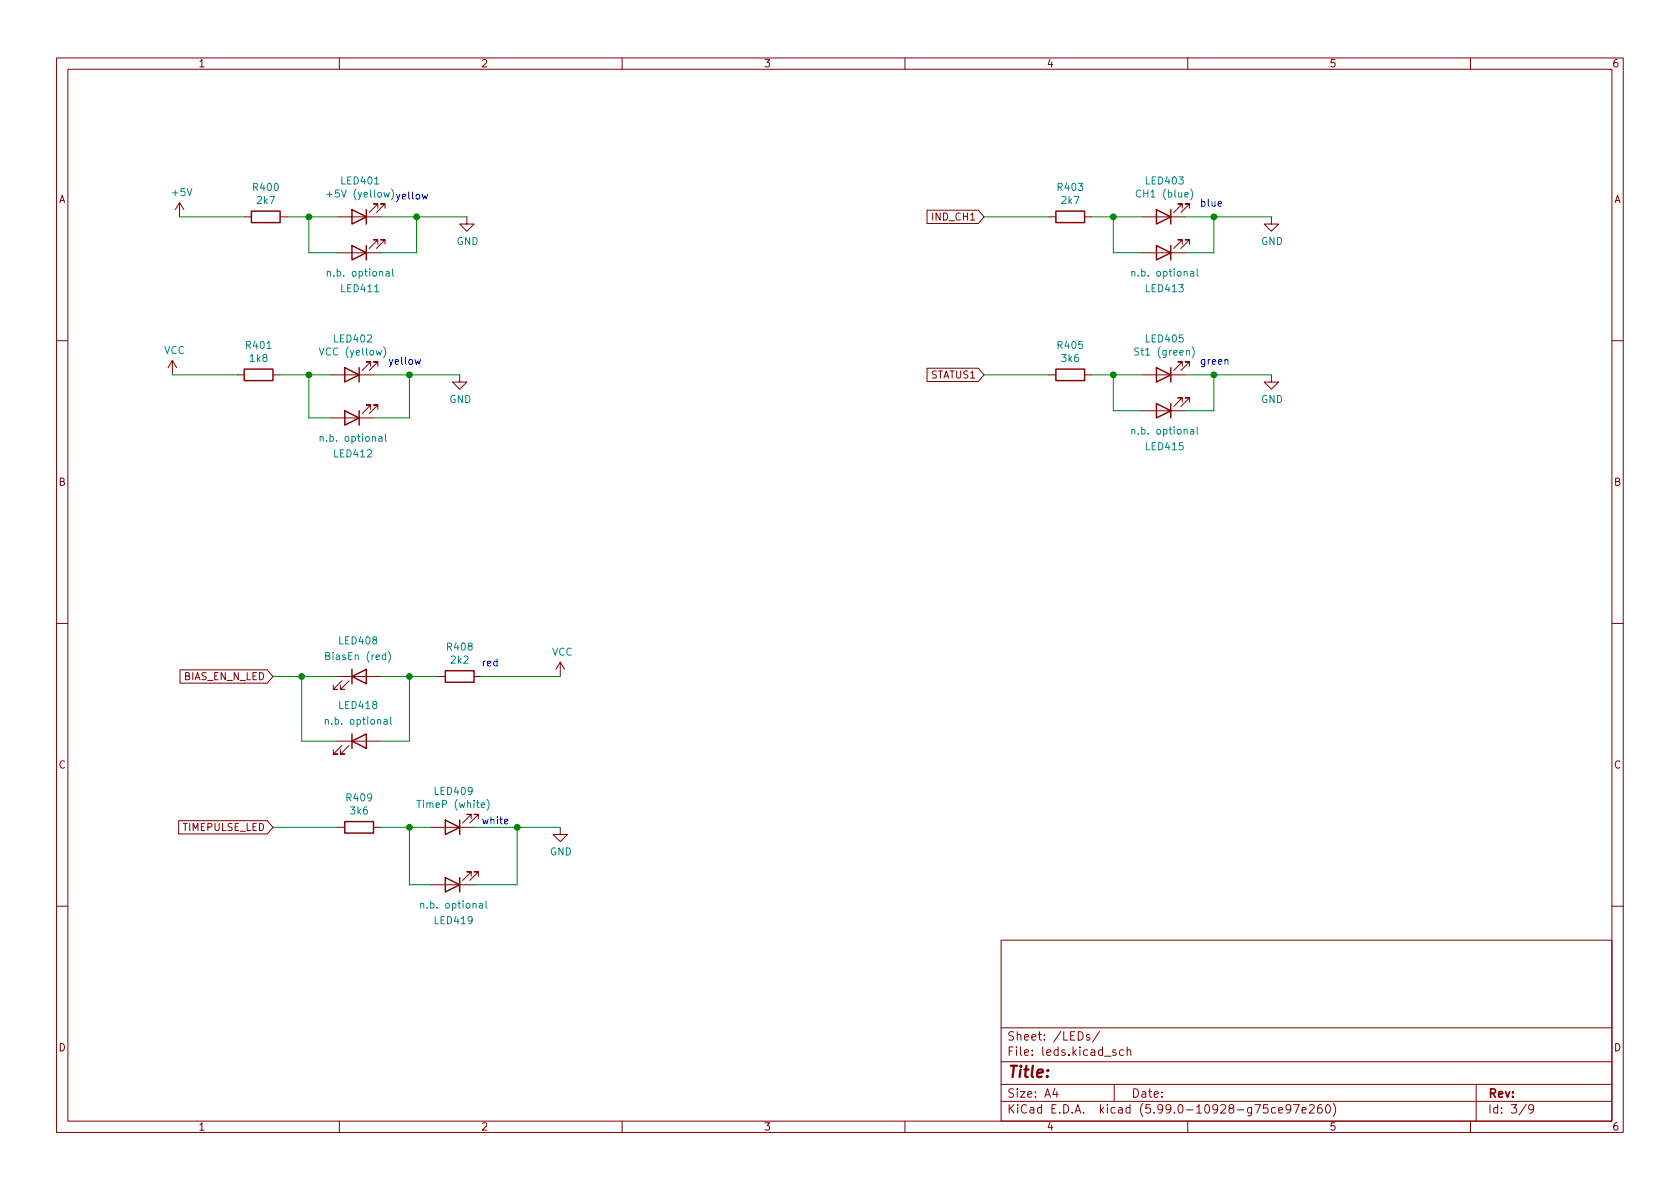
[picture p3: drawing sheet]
<svg xmlns="http://www.w3.org/2000/svg" width="297mm" height="210mm" viewBox="0 0 297 210" stroke-linecap="round" stroke-linejoin="round" font-family="sans-serif">
<g fill="none" stroke="#840000" stroke-width=".18">
<path d="M10 10.2h277v190.1h-277zM12 12.2h273v186.1h-273zM60 10.2v2M110 10.2v2M160 10.2v2M210 10.2v2M260 10.2v2M31.7 35.8l-.7 1.3M31.7 35.8v2.5M31.7 35.8l.8 1.3M43.2 38.3h1.2M49.5 38.3h1.3"/>
<path d="M59.7 38.3h7.6M66.8 36.8v-.7h-.8h.8l-1.5 1.5M68.1 36.8v-.7h-.8h.8l-1.6 1.5M82.5 38.3v1.3h1.3l-1.3 1.3-1.2-1.3h1.2M163.9 37.2h9.1l1 1.1-1 1.2h-9.1zM185.4 38.3h1.3M191.8 38.3h1.2M201.9 38.3h7.6M209 36.8v-.7h-.7h.7l-1.5 1.5M210.3 36.8v-.7h-.8h.8l-1.5 1.5M224.8 38.3v1.3h1.3l-1.3 1.3-1.3-1.3h1.3M59.7 44.7h7.6"/>
<path d="M66.8 43.2v-.8h-.8h.8l-1.5 1.5M68.1 43.2v-.8h-.8h.8l-1.6 1.5M201.9 44.7h7.6M209 43.2v-.8h-.7h.7l-1.5 1.5M210.3 43.2v-.8h-.8h.8l-1.5 1.5M10 60.2h2M30.5 63.7l-.8 1.3M30.5 63.7v2.6M30.5 63.7l.7 1.3M41.9 66.3h1.3M48.3 66.3h1.2M58.4 66.3h7.6"/>
<path d="M58.4 73.9h7.6M65.5 72.4v-.8h-.7h.7l-1.5 1.5M65.5 64.8v-.8h-.7h.7l-1.5 1.5M66.8 72.4v-.8h-.8h.8l-1.5 1.5M66.8 64.8v-.8h-.8h.8l-1.5 1.5M81.3 66.3v1.3h1.2l-1.2 1.2-1.3-1.2h1.3M163.9 65.1h9.1l1 1.2-1 1.2h-9.1zM185.4 66.3h1.3M191.8 66.3h1.2M201.9 72.6h7.6M201.9 66.3h7.6M209 71.1v-.7h-.7h.7l-1.5 1.5"/>
<path d="M209 64.8v-.8h-.7h.7l-1.5 1.5M210.3 71.1v-.7h-.8h.8l-1.5 1.5M210.3 64.8v-.8h-.8h.8l-1.5 1.5M224.8 66.3v1.3h1.3l-1.3 1.2-1.3-1.2h1.3M285 60.2h2M10 110.2h2M31.8 118.5h15.4l1.1 1.1-1.1 1.2h-15.4zM59.7 119.6h7.6M77.5 119.6h1.2M83.8 119.6h1.3M99.1 117.1l-.8 1.3M99.1 117.1v2.5"/>
<path d="M99.1 117.1l.7 1.3M285 110.2h2M59.7 131.1h7.6M60.5 120.4l-1.6 1.5h.8h-.8v-.7M60.5 131.8l-1.6 1.5h.8h-.8v-.7M61.7 120.4l-1.5 1.5h.8h-.8v-.7M61.7 131.8l-1.5 1.5h.8h-.8v-.7M31.6 145.1h15.6l1.1 1.2-1.1 1.2h-15.6zM59.7 146.3h1.3M66 146.3h1.3M76.2 146.3h7.6M76.2 156.5h7.6"/>
<path d="M83.3 154.9v-.7h-.8h.8l-1.5 1.5M83.3 144.8v-.8h-.8h.8l-1.5 1.5M84.6 154.9v-.7h-.8h.8l-1.5 1.5M84.6 144.8v-.8h-.8h.8l-1.5 1.5M99.1 146.3v1.3h1.2l-1.2 1.2-1.3-1.2h1.3M10 160.2h2M177 166.3h108v32h-108zM285 160.2h2M60 198.3v2M110 198.3v2M160 198.3v2M177 194.8h108"/>
<path d="M177 191.8h108M177 187.8h108M177 181.8h108M186.5 192.5l-.4 1h1M186.9 193v1M192.6 183l-.3-.1-.2 .2v.3l.5 .1v.4h-.5M194.4 182.4l-1.3 1.9M197 191.8v3M197.3 185.7l-.4-.1-.2 .2 .1 .3 .5 .1v.4h-.6M198.6 185.7l-.4-.1-.3 .3v.4l.2 .3h.5M199.3 185.8l.2-.2 .4 .1v.9M199.3 185.1v1.5"/>
<path d="M210 198.3v2M225.5 195.9l-.4-.1-.3 .3v.4l.1 .3h.6M226.1 196.3l.7-.1-.1-.3-.4-.1-.2 .2v.8h.6M228.2 196l-.3 .3-.4-.1-.1-.2 .1-.6 .4-.1 .2 .2a.99 .99 0 0 1-.3 1.3h-.3M228.7 195.3h1l-.6 1.5M230.2 196.3l.7-.1v-.3l-.5-.1-.2 .2 .1 .8h.6M231.5 195.5l.6-.2 .2 .2 .1 .3-1 1h1M233.6 195.3a.59 .59 0 0 0-.7 .7v.5l.2 .3h.4l.2-.1 .1-.5-.2-.2-.4-.1-.3 .3M234.6 195.4l.1-.1a.81 .81 0 0 1 .6 .7 .81 .81 0 0 1-.3 .8h-.1a.81 .81 0 0 1-.6-.6 .81 .81 0 0 1 .3-.8zM235.7 195.1a1.72 1.72 0 0 1 0 2.3M260 198.3v2M261 191.8v6.5"/>
<path d="M269.9 195.3l-1.3 1.9M271.2 196l-.3 .3h-.3l-.3-.3 .1-.6 .5-.1 .2 .2a.99 .99 0 0 1-.4 1.3h-.3"/>
</g>
<g fill="none" stroke="#840000" stroke-width=".25">
<path d="M44.4 37.3h5.1v2.1h-5.1zM62.2 37.1l2.6 1.2-2.6 1.3zM64.8 37.1v2.5M186.7 37.3h5.1v2.1h-5.1zM204.5 37.1l2.5 1.2-2.5 1.3zM207 37.1v2.5M62.2 43.4l2.6 1.3-2.6 1.3zM64.8 43.4v2.6M204.5 43.4l2.5 1.3-2.5 1.3zM207 43.4v2.6M43.2 65.3h5.1v2h-5.1zM61 72.6l2.5 1.3-2.5 1.3z"/>
<path d="M61 65l2.5 1.3-2.5 1.3zM63.5 65v2.6M63.5 72.6v2.6M186.7 65.3h5.1v2h-5.1zM204.5 71.4l2.5 1.2-2.5 1.3zM204.5 65l2.5 1.3-2.5 1.3zM207 65v2.6M207 71.4v2.5M62.2 119.6l2.6-1.2v2.5zM62.2 118.4v2.5M78.7 118.6h5.1v2h-5.1zM62.2 131.1l2.6-1.3v2.5z"/>
<path d="M62.2 129.8v2.5M61 145.3h5v2h-5zM78.7 155.2l2.6 1.3-2.6 1.2zM78.7 145l2.6 1.3-2.6 1.3zM81.3 145v2.6M81.3 155.2v2.5"/>
</g>
<g fill="none" stroke="#008484" stroke-width=".18">
<path d="M57.8 34.4h.9M67.9 34l.2 .9 .3-.6 .2 .6 .2-.9M69.2 33.4a1.46 1.46 0 0 1 0 1.9M201.7 33.7a.6 .6 0 0 0-.9 .4 .6 .6 0 0 0 .6 .8l.3-.2M210.5 33.4a1.46 1.46 0 0 1 0 1.9M57.9 48.1l.2-.1h.3v.8M57.9 48v.8M68.3 48h.5v.8M68.8 48.3h-.4l-.2 .2 .2 .3h.4M69.4 47.6v1l.2 .2M200.1 48.1l.2-.1h.3l.1 .8M200.1 48v.8"/>
<path d="M210.5 48h.5l.1 .8M211.1 48.3h-.5l-.1 .2 .1 .3h.5M211.7 47.6v1l.1 .2M56.6 77.3l.2-.1 .3 .1v.7M56.6 77.2v.8M67 77.3h.5v.7M67.5 77.5l-.4 .1-.2 .1 .2 .3h.4M67.8 61.3a1.46 1.46 0 0 1 0 2M68.2 76.8v1.1l.1 .1M200.1 76l.2-.1 .3 .1 .1 .8M200.1 75.9v.9M201.4 61.6l-.5-.1-.2 .1v.4l.5 .3 .2 .3-.3 .2-.5-.1"/>
<path d="M210.5 76h.5l.1 .8M210.8 61.3a1.46 1.46 0 0 1 0 2M211.1 76.2l-.5 .1-.1 .2 .1 .3 .5-.1M211.7 75.5v1.1l.1 .2M57.6 116l.6-.1 .1-.2-.1-.2-.6-.1v1.2h.5l.2-.1v-.3l-.3-.2M68.7 115.2a1.46 1.46 0 0 1 0 1.9M57.5 127.4l.2-.2 .3 .1 .1 .8M57.5 127.2v.9M67.9 127.3h.5l.1 .8M68.5 127.5l-.5 .1-.1 .2 .1 .3 .5-.1M69.1 126.8v1.1l.1 .2M73.7 141.5h.7"/>
<path d="M74.4 159.9l.2-.2 .3 .1v.8M74.4 159.7v.9M84.8 159.8h.5v.8M85.9 159.3v1.1l.2 .2M86.1 141.4a1.46 1.46 0 0 1 0 1.9M85.3 160l-.4 .1-.2 .2 .2 .3 .4-.1"/>
</g>
<path d="M74.6 34.4l.3 .8 .2-.6 .3 .6 .2-.8M73.4 63.6l.2 .8 .3-.6 .2 .6 .2-.8M216.6 63.7l.2-.1h.3v.8M89.2 145.3l.6-.1v-.3h-.4l-.2 .1 .1 .6h.5" fill="none" stroke="#0000c2" stroke-width=".18"/>
<g fill="none" stroke="#008400" stroke-width=".18">
<path d="M31.7 38.3h11.5M50.8 38.3h8.9M54.6 38.3v6.4h5.1M67.3 38.3h15.2M73.7 38.3v6.4h-6.4M174 38.3h11.4M193 38.3h8.9M196.8 38.3v6.4h5.1M209.5 38.3h15.3M214.6 38.3v6.4h-5.1M30.5 66.3h11.4M49.5 66.3h8.9"/>
<path d="M54.6 66.3v7.6h3.8M66 66.3h15.3M72.4 66.3v7.6h-6.4M174 66.3h11.4M193 66.3h8.9M196.8 66.3v6.3h5.1M209.5 66.3h15.3M214.6 66.3v6.3h-5.1M48.3 119.6h11.4M53.3 119.6v11.5h6.4M67.3 119.6h10.2M72.4 119.6v11.5h-5.1"/>
<path d="M85.1 119.6h14M48.3 146.3h11.4M67.3 146.3h8.9M72.4 146.3v10.2h3.8M83.8 146.3h15.3M91.4 146.3v10.2h-7.6"/>
</g>
<g fill="#008400" stroke="#008400" stroke-width=".18">
<circle cx="53.3" cy="119.6" r=".51"/>
<circle cx="54.6" cy="66.3" r=".51"/>
<circle cx="72.4" cy="146.3" r=".51"/>
<circle cx="91.4" cy="146.3" r=".51"/>
<circle cx="54.6" cy="38.3" r=".51"/>
<circle cx="72.4" cy="66.3" r=".51"/>
<circle cx="72.4" cy="119.6" r=".51"/>
<circle cx="73.7" cy="38.3" r=".51"/>
<circle cx="196.9" cy="38.3" r=".51"/>
<circle cx="196.9" cy="66.3" r=".51"/>
<circle cx="214.6" cy="38.3" r=".51"/>
<circle cx="214.6" cy="66.3" r=".51"/>
</g>
<text font-size="2.8" fill="#840000" x="178" y="190.6">Title:</text>
<g font-size="2.1" fill="#840000">
<text x="178" y="184">Sheet: /LEDs/</text>
<text x="178" y="186.7">File: leds.kicad_sch</text>
<text x="178" y="196.9">KiCad E.D.A. kicad (5.99.0-10928-g75ce97e260)</text>
<text x="178" y="194.1">Size: A4</text>
<text x="200" y="194.1">Date:</text>
<text x="263" y="194.1">Rev:</text>
<text x="263" y="196.9">Id: 3/9</text>
</g>
<g font-size="1.8" fill="#840000">
<text x="35" y="11.9">1</text>
<text x="85" y="11.9">2</text>
<text x="135" y="11.9">3</text>
<text x="185" y="11.9">4</text>
<text x="235" y="11.9">5</text>
<text x="285" y="11.9">6</text>
<text x="10.3" y="35.9">A</text>
<text x="285.3" y="35.9">A</text>
<text x="165.1" y="39">IND_CH1</text>
<text x="164.6" y="66.9">STATUS1</text>
<text x="10.3" y="85.9">B</text>
<text x="285.3" y="85.9">B</text>
<text x="32.5" y="120.3">BIAS_EN_N_LED</text>
<text x="10.3" y="135.9">C</text>
<text x="285.3" y="135.9">C</text>
<text x="32.3" y="146.9">TIMEPULSE_LED</text>
<text x="10.3" y="185.9">D</text>
<text x="285.3" y="185.9">D</text>
<text x="35" y="199.9">1</text>
<text x="85" y="199.9">2</text>
<text x="135" y="199.9">3</text>
<text x="185" y="199.9">4</text>
<text x="235" y="199.9">5</text>
<text x="285" y="199.9">6</text>
</g>
<g font-size="1.8" fill="#008484">
<text x="30.5" y="34.7">+5V</text>
<text x="44.9" y="33.8">R400</text>
<text x="58.5" y="34.9">+5V (yellow)</text>
<text x="60.4" y="32.6">LED401</text>
<text x="187.1" y="33.8">R403</text>
<text x="201.5" y="34.9">CH1 (blue)</text>
<text x="202.7" y="32.6">LED403</text>
<text x="45.5" y="36.1">2k7</text>
<text x="187.8" y="36.1">2k7</text>
<text x="80.7" y="43.3">GND</text>
<text x="222.9" y="43.3">GND</text>
<text x="58.4" y="48.9">n.b. optional</text>
<text x="60.4" y="51.7">LED411</text>
<text x="200.7" y="48.9">n.b. optional</text>
<text x="202.7" y="51.7">LED413</text>
<text x="29" y="62.6">VCC</text>
<text x="43.6" y="61.7">R401</text>
<text x="44.2" y="64">1k8</text>
<text x="57" y="62.9">VCC (yellow)</text>
<text x="59.2" y="60.5">LED402</text>
<text x="187.1" y="61.7">R405</text>
<text x="187.8" y="64">3k6</text>
<text x="201.3" y="62.9">St1 (green)</text>
<text x="202.7" y="60.5">LED405</text>
<text x="79.4" y="71.2">GND</text>
<text x="222.9" y="71.2">GND</text>
<text x="200.7" y="76.8">n.b. optional</text>
<text x="57.1" y="78.1">n.b. optional</text>
<text x="59.2" y="80.9">LED412</text>
<text x="202.7" y="79.6">LED415</text>
<text x="60.1" y="113.9">LED408</text>
<text x="58.1" y="116.7">BiasEn (red)</text>
<text x="79.2" y="115">R408</text>
<text x="79.8" y="117.3">2k2</text>
<text x="97.6" y="115.9">VCC</text>
<text x="60.1" y="125.4">LED418</text>
<text x="58.1" y="128.1">n.b. optional</text>
<text x="61.4" y="141.7">R409</text>
<text x="74.4" y="142.9">TimeP (white)</text>
<text x="76.9" y="140.6">LED409</text>
<text x="62" y="144">3k6</text>
<text x="97.2" y="151.3">GND</text>
<text x="74.9" y="160.6">n.b. optional</text>
<text x="76.9" y="163.4">LED419</text>
</g>
<g font-size="1.8" fill="#0000c2">
<text x="69.8" y="35.3">yellow</text>
<text x="212.1" y="36.5">blue</text>
<text x="68.6" y="64.5">yellow</text>
<text x="212.1" y="64.5">green</text>
<text x="85.1" y="117.8">red</text>
<text x="85.1" y="145.8">white</text>
</g>
</svg>
